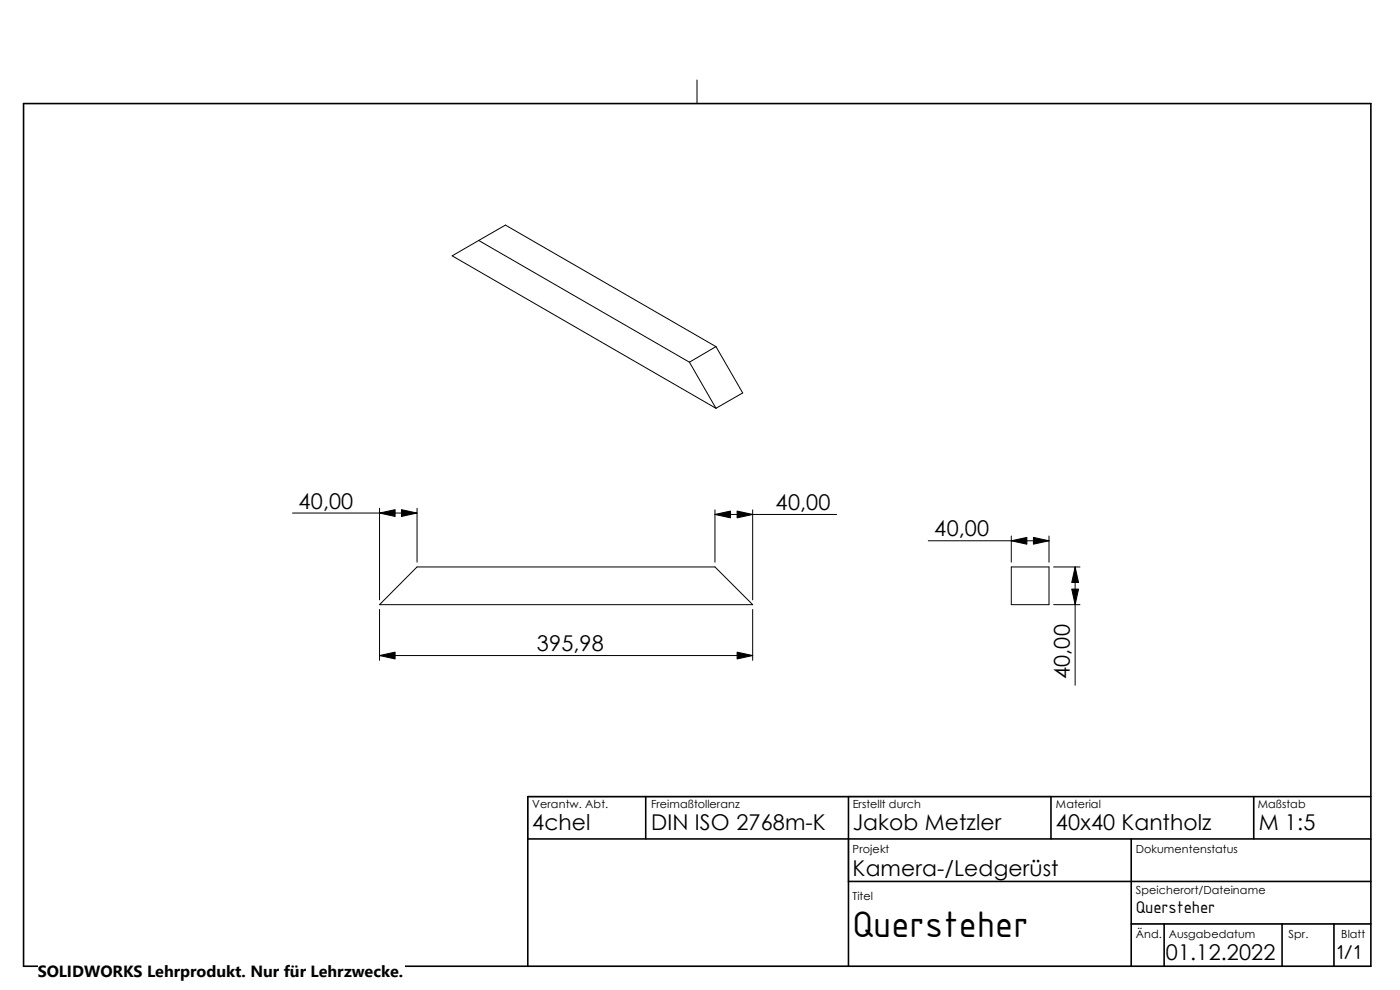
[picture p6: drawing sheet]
<svg xmlns="http://www.w3.org/2000/svg" width="297mm" height="210mm" viewBox="0 0 297 210" stroke-linecap="round" stroke-linejoin="round" font-family="sans-serif">
<path d="M5 22h19.8M112 205h178.8" fill="none" stroke="#c0c0c0" stroke-width=".21"/>
<g fill="none" stroke="#000" stroke-width=".21">
<path d="M147.9 17v5M101.6 51l44.7 25.8M101.6 51l-5.7 3.3 56 32.3M101.6 51l5.6-3.2 44.7 25.7M146.3 76.8l5.6 9.8M151.9 73.5l5.7 9.9-5.7 3.2M151.9 73.5l-5.6 3.3M62.1 108.8h26.4M80.5 107.8v19.5M88.5 107.8v11.5M151.7 109.1h25.8M151.7 108.2v11.1"/>
<path d="M159.7 108.2v19.1M196.9 114.7h25.6M214.5 113.7v5.6M222.5 113.7v5.6M80.5 139.1h79.2M80.5 129.3v10.8M88.5 120.3h63.2l8 8h-79.2zM159.7 129.3v10.8M214.5 120.3h8v8h-8zM223.5 120.3h5.6M223.5 128.3h5.6M228.1 120.3v25.1"/>
</g>
<path d="M180 178v9M223 169h-111v9M240 196h50.8" fill="none" stroke="#c0c0c0" stroke-width=".34"/>
<g fill="none" stroke="#000" stroke-width=".34">
<path d="M5 22h285.8v183h-285.8zM112 178h178.8M137 169v9M180 169v36M223 169v9M240 178v27M266 169v9M290.8 169h-178.8v36M180 187h110.8M240 196h50.8M247 196v9M272 196v9"/>
<path d="M283 196v9"/>
</g>
<path d="M80.5 108.8l3.3-.7v1.5zM85.2 108.1l3.3 .7-3.3 .8zM151.7 109.1l3.3-.7v1.5zM156.4 108.4l3.3 .7-3.3 .8zM214.5 114.7l3.3-.7v1.4zM219.2 114l3.3 .7-3.3 .7zM80.5 139.1l3.3-.8v1.5zM156.4 138.3l3.3 .8-3.3 .7zM227.4 125h1.4l-.7 3.3zM228.1 120.3l.7 3.3h-1.4z" fill="#000" stroke="#000" stroke-width=".21"/>
<path d="M8 203.6h77.9v6.4h-77.9z" fill="#fff"/>
<text font-size="8.5" x="180.9" y="198.8">Quersteher</text>
<g font-size="4.6">
<text x="63.3" y="107.9">40,00</text>
<text x="164.6" y="108.2">40,00</text>
<text x="198.2" y="113.8">40,00</text>
<text x="113.9" y="138.1">395,98</text>
<text x="227" y="144.1" transform="rotate(-90 227 144.1)">40,00</text>
<text x="112.9" y="176.1">4chel</text>
<text x="138.1" y="176.1">DIN ISO 2768m-K</text>
<text x="180.9" y="176.1">Jakob Metzler</text>
<text x="224" y="176.1">40x40 Kantholz</text>
<text x="267" y="176.1">M 1:5</text>
<text x="180.9" y="185.8">Kamera-/Ledgerüst</text>
<text x="247.4" y="203.6">01.12.2022</text>
<text x="283.5" y="203.5">1/1</text>
</g>
<text font-size="3.9" x="241" y="193.8">Quersteher</text>
<text font-size="3.4" x="8" y="207.3">SOLIDWORKS Lehrprodukt. Nur für Lehrzwecke.</text>
<g font-size="2.4">
<text x="112.9" y="171.5">Verantw. Abt.</text>
<text x="138.1" y="171.5">Freimaßtolleranz</text>
<text x="180.9" y="171.5">Erstellt durch</text>
<text x="224" y="171.5">Material</text>
<text x="266.8" y="171.5">Maßstab</text>
<text x="180.9" y="180.8">Projekt</text>
<text x="241" y="180.8">Dokumentenstatus</text>
<text x="180.9" y="190.9">Titel</text>
<text x="241" y="189.6">Speicherort/Dateiname</text>
<text x="241" y="198.9">Änd.</text>
<text x="247.9" y="198.9">Ausgabedatum</text>
<text x="273.4" y="198.9">Spr.</text>
<text x="284.5" y="198.9">Blatt</text>
</g>
</svg>
